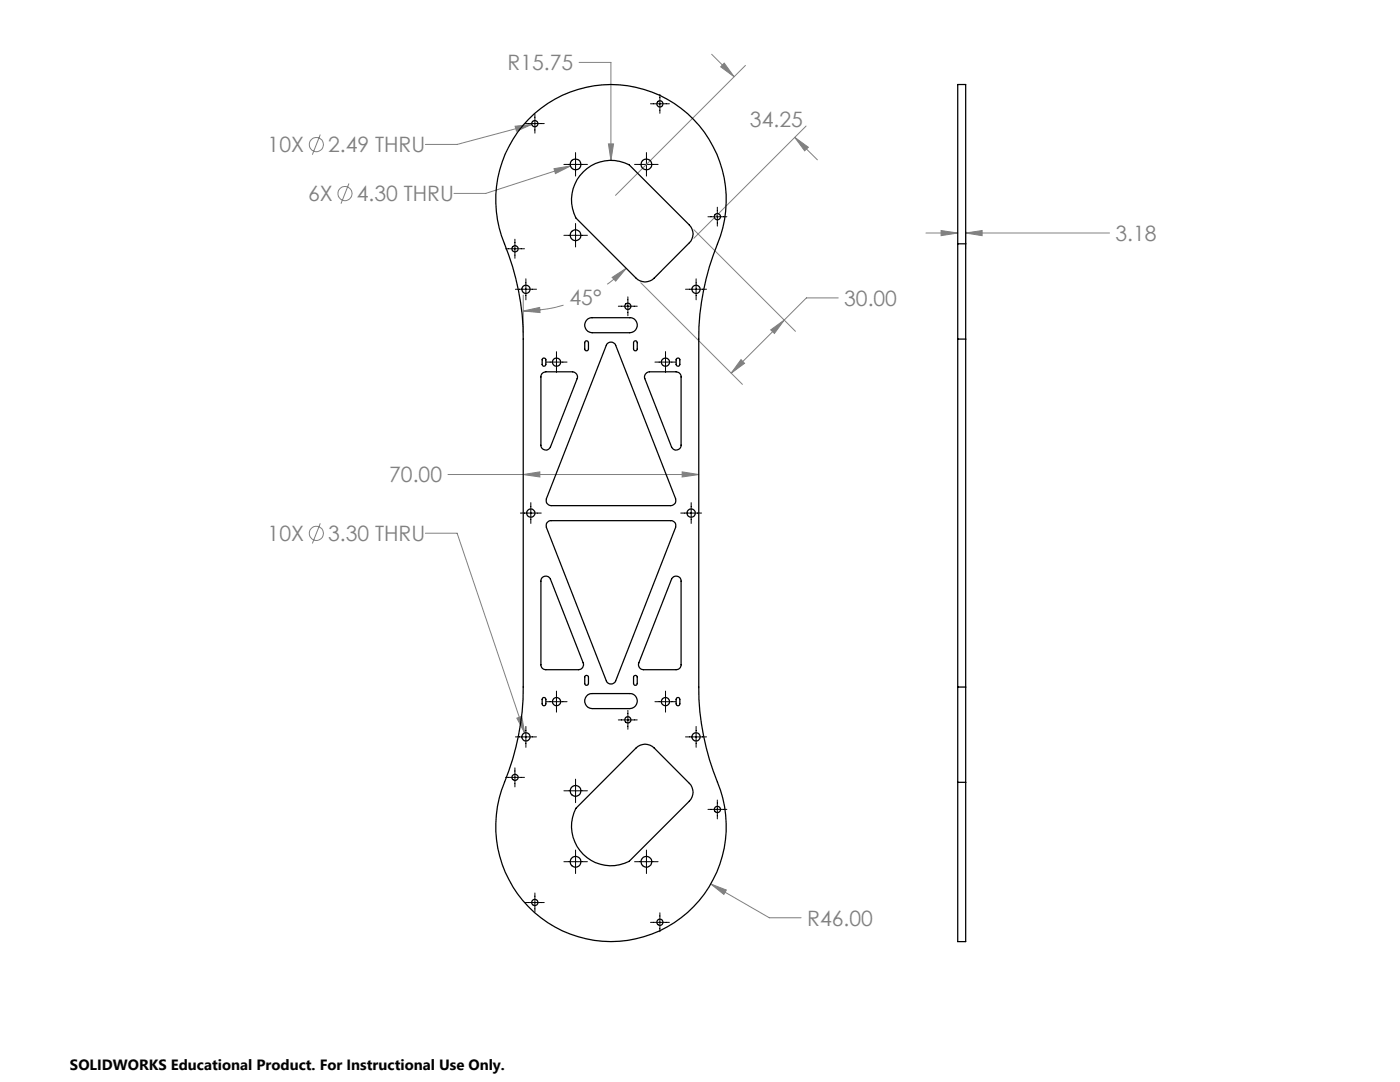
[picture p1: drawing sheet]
<svg xmlns="http://www.w3.org/2000/svg" width="279mm" height="216mm" viewBox="0 0 279 216" stroke-linecap="round" stroke-linejoin="round" font-family="sans-serif">
<g fill="none" stroke="#808080" stroke-width=".2">
<path d="M115.6 12.5h6.3v19.5M142 10.8l4.5 4.5M144.5 12.6l2 2.7-2.7-2zM148.8 13.1l-26 25.9M63.9 26.8l-1.6 4.1M69.6 36.6l-1.5 4M102.8 25.2l3.3-.4-3 1.4zM106.1 24.8l-14.9 4h-6.3M110.6 33.7l3.2-.6-3 1.5zM113.8 33.1l-16.9 5.5h-6.3M121.4 28.7h1l-.5 3.3zM158.6 27.4l2.7 2-.7 .7z"/>
<path d="M158.6 27.4l4.5 4.5M160.9 25.2l-22.4 22.4M104.4 58.9v7.5M122.2 55.4l2.8-1.9-2.1 2.6zM125 53.5l-1.8 1.7-2 1.5M127.9 56.4l20.3 20.3M138.5 45.8l20.2 20.3M167.3 59.4h-6.4l-15 15.1M184.8 46.5h6.3M187.8 46l3.3 .5-3.3 .5zM192.7 46.5l3.3-.5v1zM192.7 46.2v3.5"/>
<path d="M192.7 46.5h28.7M104.4 62.1l3.3-.8 .1 1.1zM112.5 60.9a31.1 31.1 0 0 1-8.1 1.2M147.9 71.8l.7 .7-2.7 2zM153.8 65.8l2.7-1.9-1.9 2.6zM89.4 94.7h50.1M104.4 94.7l3.3-.5v1zM136.1 94.2l3.4 .5-3.4 .5zM63.9 104.4l-1.6 4M84.9 106.4h6.3l13.5 39.9M103.2 143.3l.9-.4 .6 3.4zM141.9 176.4l3.1 1.2-.5 .9z"/>
<path d="M141.9 176.4l11.6 6.7h6.4"/>
<circle cx="63.1" cy="28.8" r="1.42"/>
<circle cx="68.9" cy="38.6" r="1.42"/>
<circle cx="63.1" cy="106.4" r="1.42"/>
</g>
<g fill="none" stroke="#000" stroke-width=".2">
<path d="M131.7 18.8v3.8M104.8 24.7h3.8M106.8 22.8v3.8M112.5 32.8h4.7M114.9 30.4v4.7M126.6 32.8h4.7M129 30.4v4.7M129.8 20.7h3.8M100.9 49.6h3.8M102.8 47.7v3.8M102.9 57.7h4.2M105 55.6v4.2"/>
<path d="M112.5 47h4.7M114.9 44.6v4.7M125.3 59.2v3.8M136.8 57.7h4.2M138.9 55.6v4.2M141.3 43.3h3.8M143.2 41.3v3.8M109 72.2h4.2M111.1 70.2v4.1M123.4 61.1h3.8M130.7 72.2h4.2M132.8 70.2v4.1"/>
<path d="M103.9 102.4h4.1M105.9 100.3v4.2M135.9 102.4h4.1M137.9 100.3v4.2M111.1 137.9v4.2M132.8 137.9v4.2M100.9 155.1h3.8M102.8 153.2v3.8M102.9 147h4.2M105 145v4.1M109 140h4.2M112.5 157.8h4.7"/>
<path d="M114.9 155.5v4.7M123.4 143.7h3.8M125.3 141.7v3.8M130.7 140h4.2M136.8 147h4.2M138.9 145v4.1M143.2 159.6v3.8M106.8 178.2v3.8M112.5 171.9h4.7M114.9 169.6v4.7M126.6 171.9h4.7M129 169.6v4.7"/>
<path d="M141.3 161.5h3.8M104.8 180.1h3.8M129.8 184h3.8M131.7 182.1v3.8"/>
</g>
<path d="M136.1 94.2l3.4 .5-3.4 .5zM104.4 94.7l3.3-.5v1zM141.9 176.4l2.6 2.1 .5-.9zM110.6 33.7l.2 .9 3-1.5zM102.8 25.2l.3 1 3-1.4zM103.2 143.3l1.5 3-.6-3.4zM153.8 65.8l2.7-1.9-1.9 2.6zM147.9 71.8l.7 .7-2.7 2zM158.6 27.4l2.7 2-.7 .7zM144.5 12.6l2 2.7-2.7-2zM121.4 28.7l.5 3.3 .5-3.3zM104.4 62.1l3.3-.8 .1 1.1zM122.2 55.4l2.8-1.9-2.1 2.6zM187.8 46l3.3 .5-3.3 .5zM192.7 46.5l3.3-.5v1z" fill="#808080"/>
<g fill="none" stroke="#000" stroke-width=".25">
<path d="M105.4 23.8a23 23 0 0 1 29.2-3.2 23 23 0 0 1 8.6 28 50.5 50.5 0 0 0-3.7 19.1v69.4a52.1 52.1 0 0 0 4.3 20.6 23 23 0 0 1-22.7 30.2 23 23 0 0 1-20.4-31.8 50.5 50.5 0 0 0 3.7-19v-69.4a52.1 52.1 0 0 0-4.3-20.6 22.9 22.9 0 0 1 5.3-23.3zM116.4 34.3a7.9 7.9 0 0 1 9.2-1.4l12 12a2.47 2.47 0 0 1 0 3.5l-7.1 7.1a2.51 2.51 0 0 1-3.5 0l-12.1-12a7.9 7.9 0 0 1 1.5-9.2zM191.1 48.6v-31.7h1.6v31.7M191.1 48.6v19.1M191.1 48.6h1.6M192.7 48.6v19.1M108.1 74.6l.3-.2 .5-.2h5.4a1.02 1.02 0 0 1 .9 1.4l-5.3 13.6a.99 .99 0 0 1-1.1 .6 .99 .99 0 0 1-.9-1v-13.8zM108.3 71.5l.2-.1 .4 .2v1.1a.37 .37 0 0 1-.3 .4 .37 .37 0 0 1-.4-.4zM116.8 68.1l.4-.1 .2 .2v1.4a.37 .37 0 0 1-.3 .4 .37 .37 0 0 1-.4-.4zM117.1 63.9l.7-.5h.4h7.5a1.5 1.5 0 0 1 1.5 1.5 1.5 1.5 0 0 1-1.5 1.5h-7.5a1.53 1.53 0 0 1-1.4-.9 1.53 1.53 0 0 1 .3-1.6zM121.1 68.6a1.03 1.03 0 0 1 1.8 .3l11.9 30.6a1.02 1.02 0 0 1-.9 1.4h-23.9a1.02 1.02 0 0 1-1-1.4zM126.5 68.1l.5-.1 .1 .2 .1 1.4a.37 .37 0 0 1-.4 .4 .37 .37 0 0 1-.4-.4z"/>
<path d="M128.8 74.6l.4-.3 .4-.1h5.3a1.02 1.02 0 0 1 1 1v13.6a.99 .99 0 0 1-.8 1 .99 .99 0 0 1-1.1-.6l-5.3-13.6-.1-.5zM135 71.5l.3-.1 .3 .2 .1 1.1a.37 .37 0 0 1-.4 .4 .37 .37 0 0 1-.4-.4zM191.1 67.7h1.6M191.1 67.7v69.4M192.7 67.7v69.4M108.2 115.3a1.02 1.02 0 0 1 1.7 .3l6.5 16.7a1 1 0 0 1-.9 1.3h-6.6a.96 .96 0 0 1-1-1v-16.6zM109.1 104.3l.6-.4h24.2a.98 .98 0 0 1 .9 1.3l-11.9 30.7a1.01 1.01 0 0 1-1 .6 1.01 1.01 0 0 1-.9-.6l-12-30.7zM134.2 115.3a.99 .99 0 0 1 1.1-.3 .99 .99 0 0 1 .6 1v16.6a.96 .96 0 0 1-1 1h-6.5a1 1 0 0 1-.9-1.3zM108.3 139.3l.2-.1 .3 .1 .1 1.1a.37 .37 0 0 1-.3 .4 .37 .37 0 0 1-.4-.4zM116.7 135l.4-.2 .3 .2v1.4a.37 .37 0 0 1-.3 .3 .37 .37 0 0 1-.4-.3zM117.1 138.9l.7-.5h.4h7.5a1.5 1.5 0 0 1 1.5 1.5 1.5 1.5 0 0 1-1.5 1.5h-7.5a1.53 1.53 0 0 1-1.4-.9 1.53 1.53 0 0 1 .3-1.6zM126.5 134.9l.3-.1 .3 .2 .1 1.4a.37 .37 0 0 1-.4 .3 .37 .37 0 0 1-.4-.3z"/>
<path d="M135 139.3l.3-.1 .3 .1 .1 1.1a.37 .37 0 0 1-.4 .4 .37 .37 0 0 1-.4-.4zM191.1 137.1v19M191.1 137.1h1.6M192.7 137.1v19M127 149.2a2.51 2.51 0 0 1 3.5 0l7.1 7.1a2.47 2.47 0 0 1 0 3.5l-12 12.1a7.9 7.9 0 0 1-9.2-1.4 7.9 7.9 0 0 1-1.5-9.2zM191.1 156.1v31.8h1.6v-31.8M191.1 156.1h1.6"/>
<circle cx="106.7" cy="24.7" r=".62"/>
<circle cx="114.8" cy="32.8" r="1.07"/>
<circle cx="129" cy="32.8" r="1.07"/>
<circle cx="131.7" cy="20.7" r=".63"/>
<circle cx="102.8" cy="49.6" r=".61"/>
<circle cx="105" cy="57.7" r=".82"/>
<circle cx="114.8" cy="46.9" r="1.07"/>
<circle cx="138.9" cy="57.7" r=".83"/>
<circle cx="143.2" cy="43.2" r=".62"/>
<circle cx="111.1" cy="72.3" r=".82"/>
<circle cx="125.3" cy="61.1" r=".62"/>
<circle cx="132.8" cy="72.3" r=".83"/>
<circle cx="106" cy="102.4" r=".82"/>
<circle cx="138" cy="102.4" r=".83"/>
<circle cx="111.1" cy="140" r=".82"/>
<circle cx="102.8" cy="155.1" r=".61"/>
<circle cx="105" cy="147" r=".82"/>
<circle cx="114.8" cy="157.8" r="1.07"/>
<circle cx="125.3" cy="143.6" r=".62"/>
<circle cx="132.8" cy="140" r=".83"/>
<circle cx="138.9" cy="147" r=".83"/>
<circle cx="114.8" cy="172" r="1.07"/>
<circle cx="129" cy="172" r="1.07"/>
<circle cx="143.2" cy="161.5" r=".62"/>
<circle cx="106.7" cy="180.1" r=".62"/>
<circle cx="131.7" cy="184" r=".63"/>
</g>
<g font-size="4.2" fill="#808080">
<text x="101.3" y="14">R15.75</text>
<text x="149.7" y="25.3">34.25</text>
<text x="53.4" y="30.4">10X</text>
<text x="65.5" y="30.4">2.49 THRU</text>
<text x="61.5" y="40.2">6X</text>
<text x="71.2" y="40.2">4.30 THRU</text>
<text x="222.6" y="48.1">3.18</text>
<text x="113.7" y="60.8">45°</text>
<text x="168.5" y="61">30.00</text>
<text x="77.7" y="96.3">70.00</text>
<text x="53.4" y="108">10X</text>
<text x="65.5" y="108">3.30 THRU</text>
<text x="161.1" y="184.7">R46.00</text>
</g>
<text font-size="3" x="14" y="213.5">SOLIDWORKS Educational Product. For Instructional Use Only.</text>
</svg>
